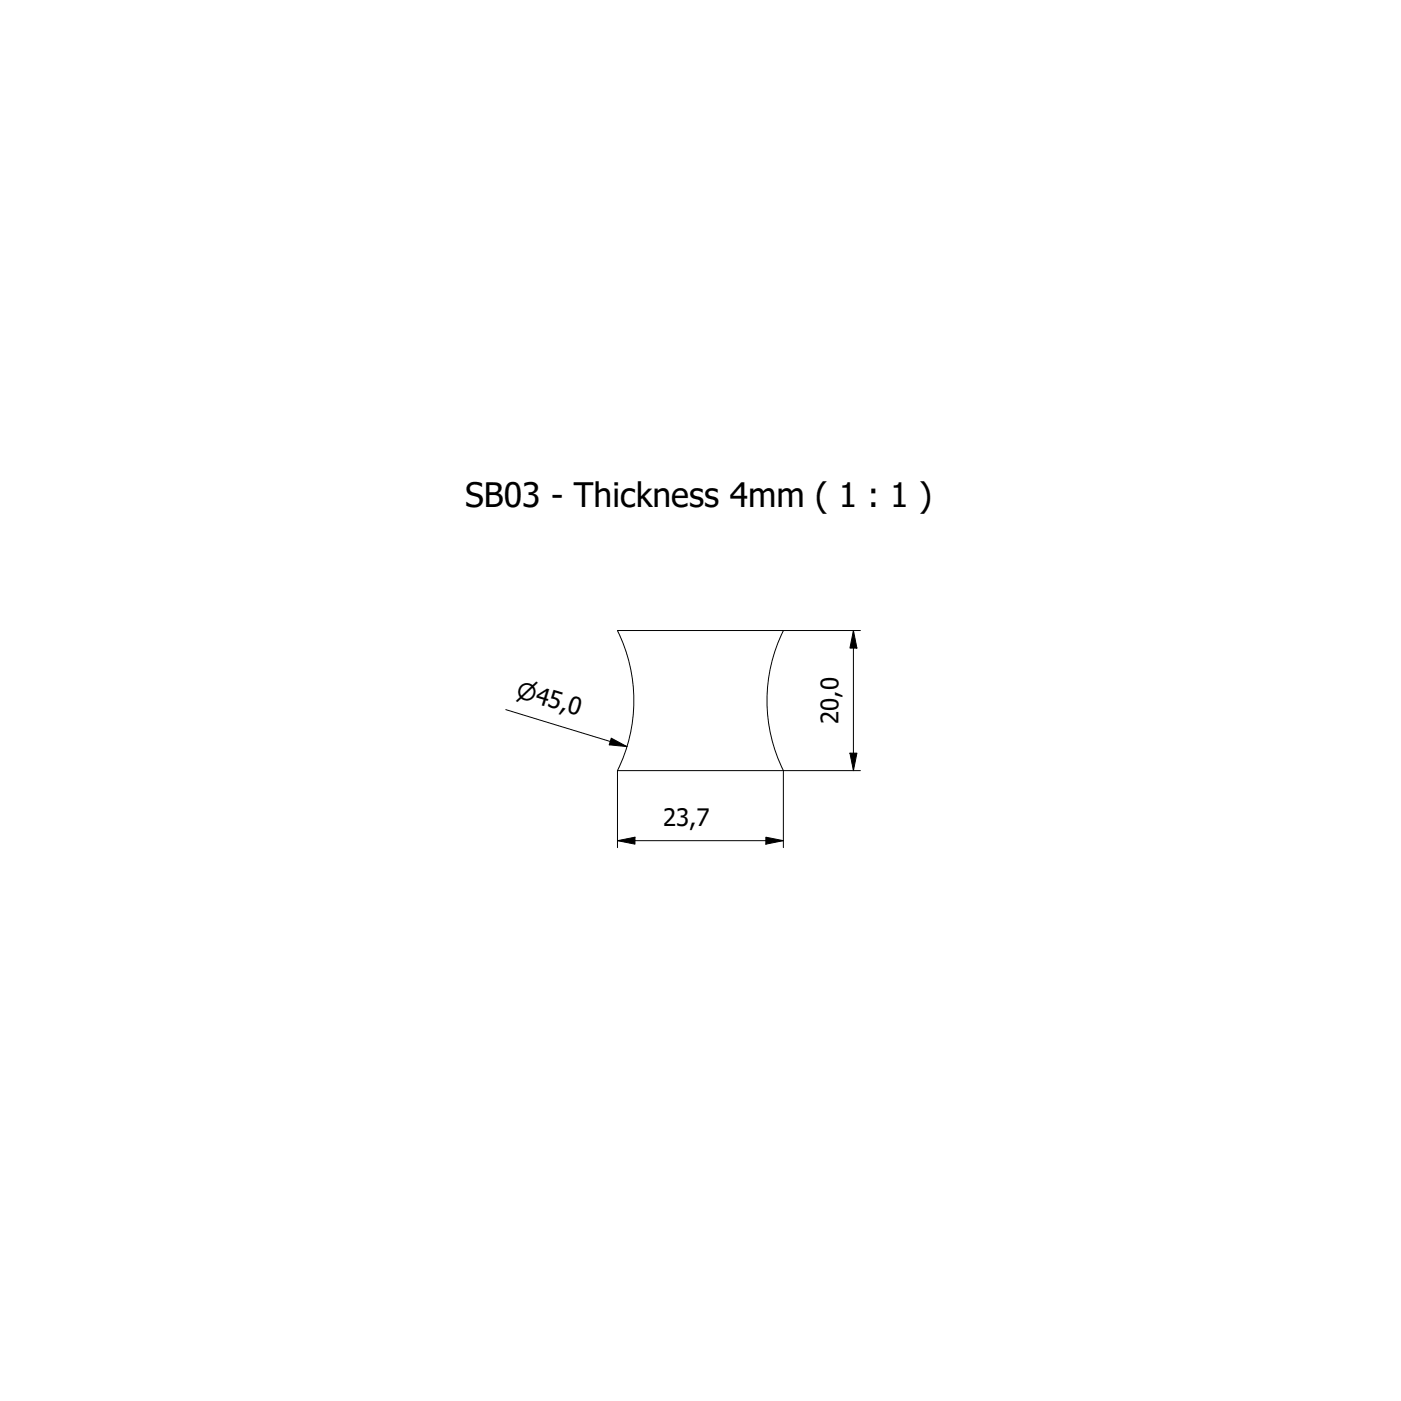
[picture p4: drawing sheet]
<svg xmlns="http://www.w3.org/2000/svg" width="200mm" height="200mm" viewBox="0 0 200 200" stroke-linecap="round" stroke-linejoin="round" font-family="sans-serif">
<!-- layer: Visible (ISO) -->
<path d="M111.8 90h-23.6a22.5 22.5 0 0 1 0 20M111.8 90a22.5 22.5 0 0 0 0 20M88.2 110h23.6" fill="none" stroke="#000" stroke-width=".14"/>
<!-- layer: Dimension (ISO) -->
<path d="M111.8 90h11M121.8 90l.5 2.5h-1zM121.8 90v20M72.2 101.3l17.3 5.3M87.3 105.4l2.2 1.2-2.5-.3zM88.2 110v11M109.3 119.5l2.5 .5-2.5 .5zM121.3 107.5h1l-.5 2.5zM122.8 110h-11v11M88.2 120l2.5-.5v1zM88.2 120h23.6" fill="none" stroke="#000" stroke-width=".14"/>
<path d="M121.8 90l.5 2.5h-1zM87.3 105.4l2.2 1.2-2.5-.3zM88.2 120l2.5-.5v1zM121.3 107.5h1l-.5 2.5zM109.3 119.5l2.5 .5-2.5 .5z" fill="#000"/>
<text font-size="4.8" x="66.4" y="72.4">SB03 - Thickness 4mm ( 1 : 1 )</text>
<g font-size="3.4">
<text x="119.7" y="103.4" transform="rotate(-90 119.7 103.4)">20,0</text>
<text x="94.7" y="117.9">23,7</text>
</g>
<text font-size="3.3" x="73.6" y="99.5" transform="rotate(17 73.6 99.5)">⌀45,0</text>
</svg>
